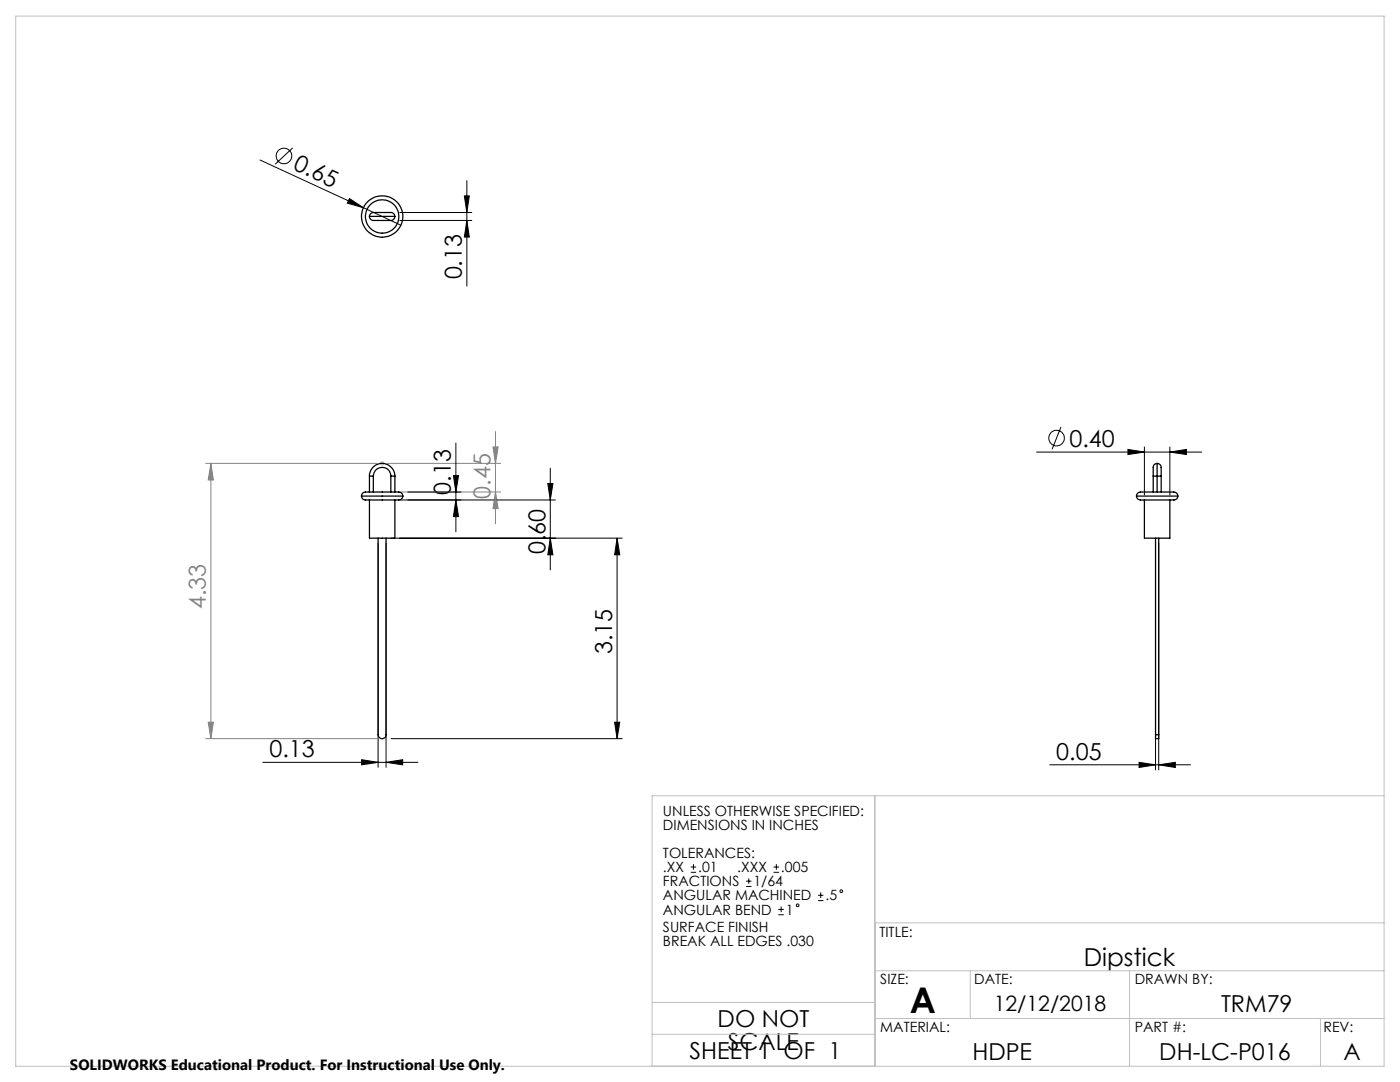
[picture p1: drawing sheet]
<svg xmlns="http://www.w3.org/2000/svg" width="279mm" height="216mm" viewBox="0 0 279 216" stroke-linecap="round" stroke-linejoin="round" font-family="sans-serif">
<g fill="none" stroke="#000" stroke-width=".2">
<path d="M51.9 31.9l20.6 9.6M58.4 29.5l-3.5 3.3M69.7 39.6l2.8 1.9-3.2-1zM92.7 39.1h1l-.5 3.3zM93.2 36.1v21M72.5 41.5l7.5 3.4M79.8 42.4h14.4M79.8 44h14.4M93.2 44l.5 3.3h-1zM79.8 99.8h31M81.4 98.2h10.6M90.5 94.9h1l-.5 3.3z"/>
<path d="M91 99.8l.5 3.3h-1zM91 88.4v17.7M109.3 96.5h1l-.5 3.3zM109.8 93.4v20.3M206.9 90.2h32.9M211.7 85.2l-1.7 4.4M225.1 89.7l3.3 .5-3.3 .5zM228.4 89.2v9.6M233.5 90.2l3.3-.5v1zM233.5 89.2v9.6M75.5 108.4v44.7M77 108.4v44.7"/>
<path d="M78.1 107.4h46.1M109.8 107.4l.5 3.3h-1zM123.2 107.4l.5 3.3h-1zM123.2 107.4v40M230.6 108.4v45.2M231.2 108.4v45.2M52.5 152.1h30.9M72.2 151.6l3.3 .5-3.3 .5zM77 152.1l3.4-.5v1zM78.1 147.4h46.1M122.7 144.1h1l-.5 3.3zM209.5 152.6h28.1"/>
<path d="M227.3 152.1l3.3 .5-3.3 .5zM231.2 152.6l3.4-.5v1zM137.9 174.1h1M137.9 173h1M138.4 172.4v1.1M148.9 176.9h1.1M148.9 175.8h1.1M149.4 175.3v1.1M154.4 174.1h1.1M154.4 173h1.1M154.9 172.4v1.1M163.3 179.7h1"/>
<path d="M163.3 178.6h1M163.8 178.1v1.1M155.3 182.5h1.1M155.3 181.5h1.1M155.9 180.9v1.1"/>
<circle cx="56.7" cy="31.1" r="1.56"/>
<circle cx="210.9" cy="87.4" r="1.55"/>
<circle cx="167.9" cy="177.8" r=".27"/>
<circle cx="159.2" cy="180.6" r=".27"/>
</g>
<path d="M41.1 92.5h34.1M42.1 92.5l.5 3.3h-1zM42.1 92.5v54.9M77.3 92.5h22.6M79.8 98.2h20.1M98.4 89.2h1l-.5 3.3zM98.9 98.2l.5 3.3h-1zM98.9 86.1v18.4M41.1 147.4h34.1M41.6 144.1h1l-.5 3.3z" fill="none" stroke="#808080" stroke-width=".2"/>
<g fill="none" stroke="#c0c0c0" stroke-width=".2">
<path d="M3.1 3.2h273.1v209.6h-273.1zM75.8 92.5h1M75.9 92.1l.7 .7M76.3 92v1M76.6 92.1l-.7 .7M174.6 158.8v54M276.2 158.8h-146.1v54M174.6 193.7h101.6M174.6 184.2h101.6M193.6 193.7v9.5M225.4 193.7v19.1M130.1 200h44.5"/>
<path d="M130.1 206.4h44.5M174.6 203.2h101.6M263.5 203.2v9.6"/>
</g>
<path d="M98.4 89.2h1l-.5 3.3zM98.9 98.2l.5 3.3h-1zM42.1 92.5l.5 3.3h-1zM41.6 144.1h1l-.5 3.3z" fill="#808080"/>
<g fill="#000">
<path d="M69.7 39.6l2.8 1.9-3.2-1z"/>
<path d="M91 99.8l.5 3.3h-1zM90.5 94.9h1l-.5 3.3z"/>
<path d="M109.3 96.5h1l-.5 3.3zM109.8 107.4l.5 3.3h-1zM123.2 107.4l.5 3.3h-1zM122.7 144.1h1l-.5 3.3zM92.7 39.1h1l-.5 3.3zM93.2 44l.5 3.3h-1z"/>
<path d="M225.1 89.7l3.3 .5-3.3 .5zM233.5 90.2l3.3-.5v1z"/>
<path d="M77 152.1l3.4-.5v1zM72.2 151.6l3.3 .5-3.3 .5zM231.2 152.6l3.4-.5v1zM227.3 152.1l3.3 .5-3.3 .5z"/>
</g>
<g fill="none" stroke="#000" stroke-width=".25">
<path d="M73.7 43.2a1.06 1.06 0 0 1 1.5-.8h2.5a.9 .9 0 0 1 1.1 .8M73.7 43.2h5.1M73.7 43.2a1.05 1.05 0 0 0 1.5 .8h2.5a.89 .89 0 0 0 1.1-.8M72.1 99a1.19 1.19 0 0 1 1.6-.8h3.3a6.3 6.3 0 0 1 3.2 .2l.2 .6M72.1 99a1.02 1.02 0 0 0 1.4 .8h5.9a.87 .87 0 0 0 1-.8M72.1 99h8.3M73.7 99.8v7.6h5.1v-7.6M73.7 95h.8M73.7 95a2.54 2.54 0 0 1 2.6-2.5 2.54 2.54 0 0 1 2.5 2.5M73.7 95v3.2M74.5 95a1.75 1.75 0 0 1 1.8-1.7 1.75 1.75 0 0 1 1.7 1.7M74.5 95v3.2"/>
<path d="M78 95h.8M78 95v3.2M78.8 95v3.2M226.8 99a1.07 1.07 0 0 1 1.5-.8h5.9a.81 .81 0 0 1 .9 .8M226.8 99a1.08 1.08 0 0 0 1.5 .8h3.5a6.5 6.5 0 0 0 3-.2l.3-.6M226.8 99h8.3M228.4 99.8v7.6h5.1v-7.6M230.2 95h.7M230.2 95v3.2M230.9 92.5a1.17 1.17 0 0 1 .8 1.5v1M230.9 92.5a1.12 1.12 0 0 0-.7 1.5v1M230.9 95h.8"/>
<path d="M230.9 92.5v2.5M230.9 95v3.2M231.7 95v3.2M75.5 107.4v39.2a.79 .79 0 0 0 .8 .8 .79 .79 0 0 0 .7-.8v-39.2M230.6 107.4v39.2M231.2 107.4v39.2M230.6 146.6v.8h.6v-.8M230.6 146.6h.6"/>
<circle cx="76.3" cy="43.2" r="3.3"/>
<circle cx="76.3" cy="43.2" r="4.1"/>
</g>
<text font-size="7.1" x="181.6" y="202">A</text>
<text font-size="4.9" x="216.3" y="192.8">Dipstick</text>
<g font-size="4.7">
<text x="58.3" y="33.7" transform="rotate(25 58.3 33.7)">0.65</text>
<text x="92.2" y="55.8" transform="rotate(-90 92.2 55.8)">0.13</text>
<text x="213.5" y="89.1">0.40</text>
<text x="90" y="98.7" transform="rotate(-90 90 98.7)">0.13</text>
<text x="108.8" y="110.6" transform="rotate(-90 108.8 110.6)">0.60</text>
<text x="122.2" y="130.5" transform="rotate(-90 122.2 130.5)">3.15</text>
<text x="53.8" y="151.1">0.13</text>
<text x="210.8" y="151.6">0.05</text>
<text x="243.7" y="202">TRM79</text>
<text x="143.2" y="205">DO NOT</text>
<text x="145.3" y="209.5">SCALE</text>
<text x="137.6" y="211.4">SHEET 1 OF 1</text>
<text x="194.1" y="211.5">HDPE</text>
<text x="231.4" y="211.5">DH-LC-P016</text>
<text x="268.1" y="211.5">A</text>
</g>
<g font-size="4.7" fill="#808080">
<text x="97.9" y="99.5" transform="rotate(-90 97.9 99.5)">0.45</text>
<text x="41.1" y="121.6" transform="rotate(-90 41.1 121.6)">4.33</text>
</g>
<text font-size="4.2" x="198.3" y="201.7">12/12/2018</text>
<text font-size="3" x="14" y="213.5">SOLIDWORKS Educational Product. For Instructional Use Only.</text>
<g font-size="2.8">
<text x="132.3" y="162.7">UNLESS OTHERWISE SPECIFIED:</text>
<text x="132.3" y="165.6">DIMENSIONS IN INCHES</text>
<text x="132.3" y="171.2">TOLERANCES:</text>
<text x="132.3" y="176.9">FRACTIONS</text>
<text x="132.3" y="179.7">ANGULAR MACHINED</text>
<text x="132.3" y="174">.XX</text>
<text x="139.3" y="174">.01</text>
<text x="147.1" y="174">.XXX</text>
<text x="150.4" y="176.9">1/64</text>
<text x="155.9" y="174">.005</text>
<text x="164.7" y="179.7">.5</text>
<text x="132.3" y="182.5">ANGULAR BEND</text>
<text x="132.3" y="186">SURFACE FINISH</text>
<text x="156.8" y="182.5">1</text>
<text x="132.3" y="188.8">BREAK ALL EDGES .030</text>
<text x="175.5" y="186.9">TITLE:</text>
<text x="175.7" y="196.4">SIZE:</text>
<text x="194.4" y="196.4">DATE:</text>
<text x="226.5" y="196.4">DRAWN BY:</text>
<text x="175.7" y="206">MATERIAL:</text>
<text x="226.5" y="206">PART #:</text>
<text x="264.1" y="206">REV:</text>
</g>
</svg>
